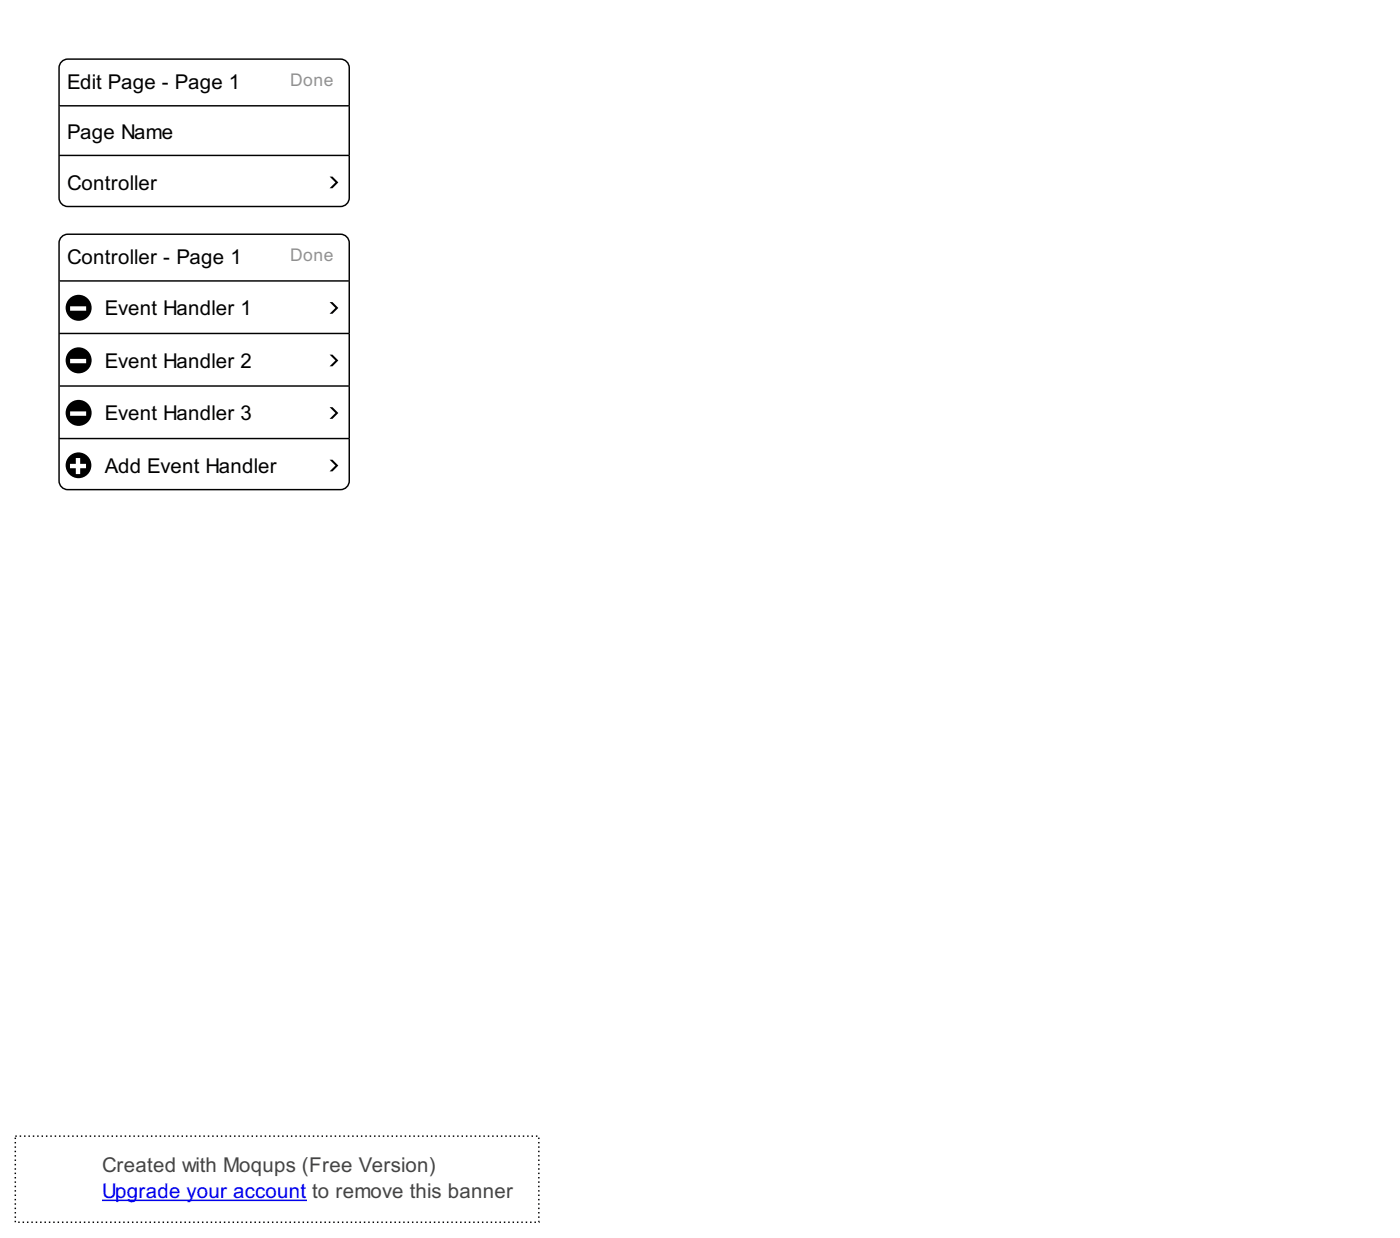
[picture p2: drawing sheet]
<svg xmlns="http://www.w3.org/2000/svg" width="533mm" height="471mm" viewBox="0 0 533 471" stroke-linecap="round" stroke-linejoin="round" font-family="sans-serif">
<path d="M23.5 23.5l1-.7 1.3-.3h103.9a3.3 3.3 0 0 1 3.4 3.3v49.5a3.3 3.3 0 0 1-3.4 3.3h-103.9a3.3 3.3 0 0 1-3.3-3.3v-49.5l.3-1.3z" fill="none" stroke="#000" stroke-width=".56"/>
<path d="M22.5 40.3h110.6z" fill="#fff"/>
<path d="M22.5 40.3h110.6" fill="none" stroke="#000" stroke-width=".56"/>
<path d="M22.5 59.2h110.6z" fill="#fff"/>
<path d="M22.5 59.2h110.6" fill="none" stroke="#000" stroke-width=".56"/>
<path d="M125.6 67.2h1.1l2.2 2.3-2.2 2.2h-1.1l2.2-2.2z" fill="#000"/>
<path d="M23.5 90.2l1-.8 1.3-.2h103.9a3.3 3.3 0 0 1 3.4 3.3v90.6a3.3 3.3 0 0 1-3.4 3.3h-103.9a3.3 3.3 0 0 1-3.3-3.3v-90.6l.3-1.3z" fill="#fff"/>
<path d="M23.5 90.2l1-.8 1.3-.2h103.9a3.3 3.3 0 0 1 3.4 3.3v90.6a3.3 3.3 0 0 1-3.4 3.3h-103.9a3.3 3.3 0 0 1-3.3-3.3v-90.6l.3-1.3z" fill="none" stroke="#000" stroke-width=".56"/>
<path d="M22.5 107h110.6z" fill="#fff"/>
<path d="M22.5 107h110.6" fill="none" stroke="#000" stroke-width=".56"/>
<g fill="#000">
<path d="M125.6 115h1.1l2.2 2.2-2.2 2.3h-1.1l2.2-2.3z"/>
<path d="M25 117.2a5 5 0 0 0 9.9 0 5 5 0 0 0-9.9 0zM26.7 116.6h6.1v1.7h-6.1z"/>
</g>
<path d="M22.5 127h110.6z" fill="#fff"/>
<path d="M22.5 127h110.6" fill="none" stroke="#000" stroke-width=".56"/>
<g fill="#000">
<path d="M125.6 135h1.1l2.2 2.2-2.2 2.3h-1.1l2.2-2.3z"/>
<path d="M25 137.2a5 5 0 0 0 9.9 0 5 5 0 0 0-9.9 0zM26.7 136.6h6.1v1.7h-6.1z"/>
</g>
<path d="M22.5 147h110.6z" fill="#fff"/>
<path d="M22.5 147h110.6" fill="none" stroke="#000" stroke-width=".56"/>
<g fill="#000">
<path d="M125.6 155h1.1l2.2 2.2-2.2 2.3h-1.1l2.2-2.3z"/>
<path d="M25 157.2a5 5 0 0 0 9.9 0 5 5 0 0 0-9.9 0zM26.7 156.6h6.1v1.7h-6.1z"/>
</g>
<path d="M22.5 167h110.6z" fill="#fff"/>
<path d="M22.5 167h110.6" fill="none" stroke="#000" stroke-width=".56"/>
<g fill="#000">
<path d="M125.6 175h1.1l2.2 2.2-2.2 2.3h-1.1l2.2-2.3z"/>
<path d="M25 177.1a4.9 4.9 0 0 0 9.8 0 4.9 4.9 0 0 0-9.8 0zM26.7 176.6h2.2v-2.2h1.7v2.2h2.2v1.7h-2.2v2.2h-1.7v-2.2h-2.2z"/>
</g>
<path d="M5.8 432.5h199.5v32.8h-199.5z" fill="#fff"/>
<path d="M5.8 432.5h199.5v32.8h-199.5z" fill="none" stroke="#000" stroke-width=".56" stroke-dasharray=".6 1.1" stroke-linecap="butt"/>
<path d="M38.9 457h77.8" fill="none" stroke="#00e" stroke-width=".56"/>
<g font-size="7.8">
<text x="25.6" y="33.9">Edit Page - Page 1</text>
<text x="25.6" y="52.8">Page Name</text>
<text x="25.6" y="72.2">Controller</text>
<text x="25.6" y="100.6">Controller - Page 1</text>
<text x="40" y="120">Event Handler 1</text>
<text x="40" y="140">Event Handler 2</text>
<text x="40" y="160">Event Handler 3</text>
<text x="40" y="180">Add Event Handler</text>
</g>
<text font-size="7.8" fill="#444" x="38.9" y="446.1">Created with Moqups (Free Version)</text>
<text font-size="7.8" fill="#00e" x="38.9" y="456.1">Upgrade your account to remove this banner</text>
<g font-size="6.7" fill="#929292">
<text x="110.6" y="32.8">Done</text>
<text x="110.6" y="99.5">Done</text>
</g>
</svg>
